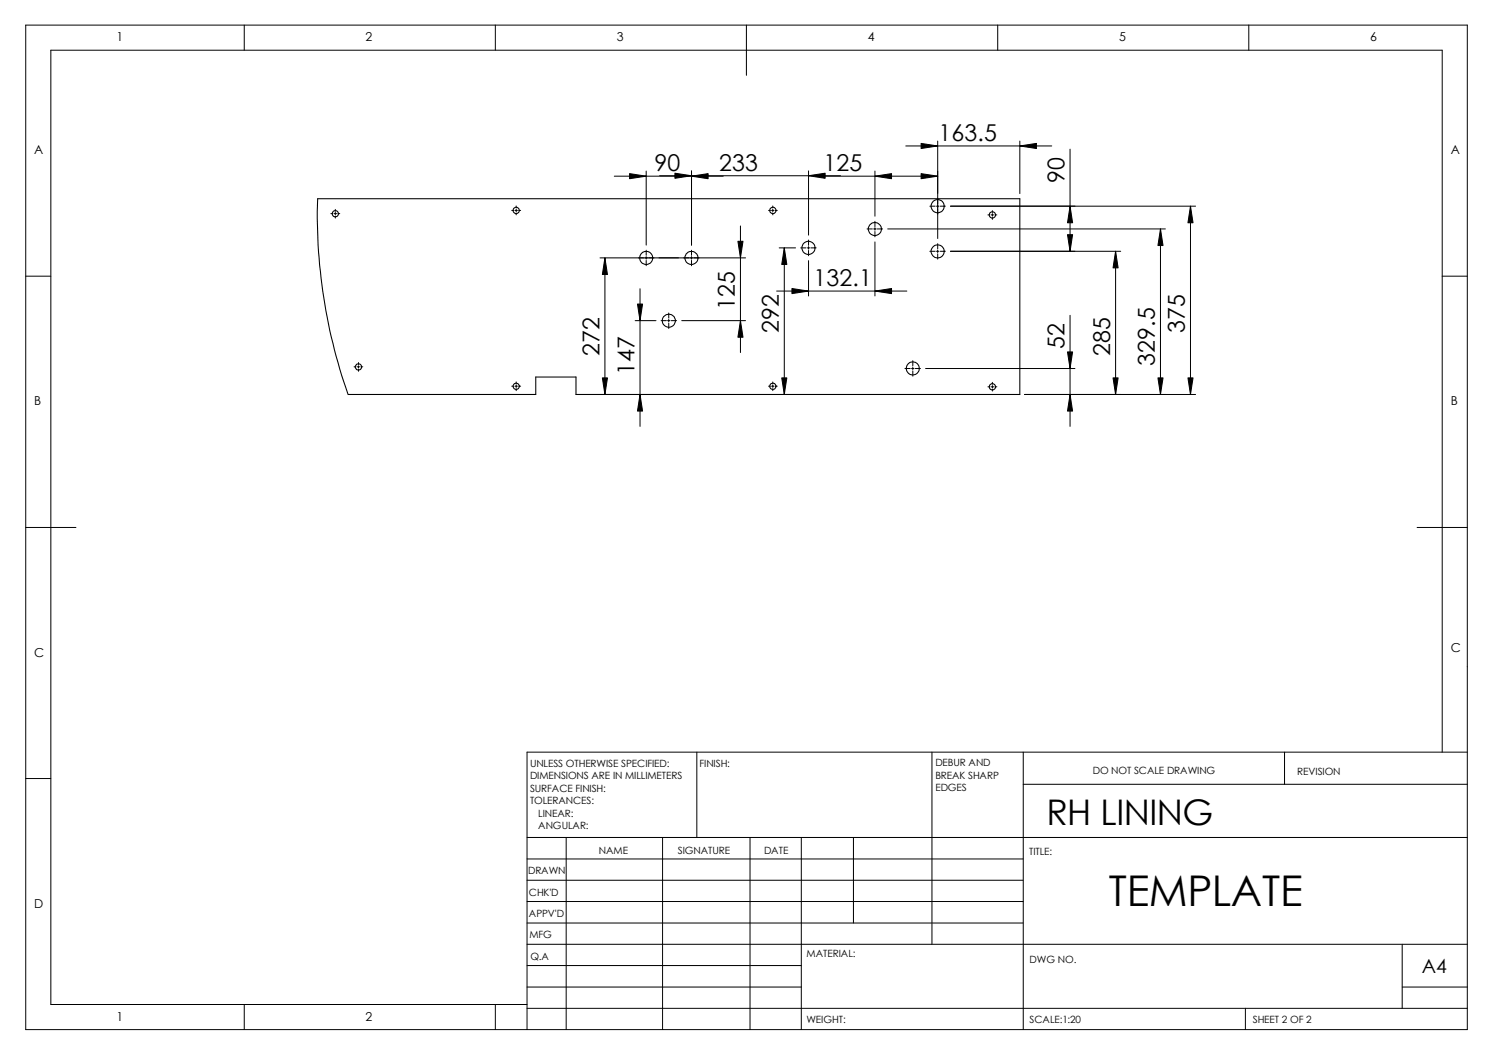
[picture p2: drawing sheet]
<svg xmlns="http://www.w3.org/2000/svg" width="297mm" height="210mm" viewBox="0 0 297 210" stroke-linecap="round" stroke-linejoin="round" font-family="sans-serif">
<g fill="none" stroke="#000" stroke-width=".2">
<path d="M5.1 5h286.8v199.9h-286.8zM48.6 5v5M98.5 5v5M148.5 5v10M198.5 5v5M248.5 5v5M122.2 35.1h21.7M125.3 34.5l3.3 .6-3.3 .5zM128.6 34v14.8M131.2 35h36M134.3 34.5l3.3 .5-3.3 .5zM137.6 35.1l3.3-.6v1.1z"/>
<path d="M137.6 34v14.8M160.9 35l3.3-.5v1zM160.9 34v12.8M162.2 35.1h24.4M174.1 35.1l3.3-.6v1.1zM174.1 34v9M180.2 29h29.1M183.3 28.5l3.3 .5-3.3 .5zM183.3 34.5l3.3 .6-3.3 .5zM186.6 28.1v19.4M202.9 29l3.3-.5v1zM202.9 28.1v10.4"/>
<path d="M212.9 29.7v20.3M5.1 54.9h5M65.8 42.5h.4M66.5 42.5h.5M66.7 41.7v.3M66.7 42.2v.6M66.7 43v.4M67.2 42.5h.4M101.8 41.9h.4M102.4 41.9h.6M102.7 41v.4M102.7 41.6v.5"/>
<path d="M102.7 42.4v.4M103.2 41.9h.4M119.4 51.3h28.9M120.4 51.3l.5 3.3h-1.1zM120.4 51.3v27.2M127.3 57.4v27.4M128.6 49.8v1M128.6 51.1v.5M128.6 51.8v1.1M137.6 49.8v1M137.6 51.1v.5M137.6 51.8v1.1"/>
<path d="M146.8 48h1l-.5 3.3zM147.3 45v25.1M152.9 41.9h.4M153.5 41.9h.5M153.8 41v.4M153.8 41.6v.5M153.8 42.4v.4M154.3 41.9h.3M154.5 57.9h25.9M155 49.3h3.3M156 49.3l.5 3.3h-1zM156 49.3v29.2"/>
<path d="M157.6 57.4l3.3 .5-3.3 .5zM159.3 49.3h1.1M160.6 49.3h.5M160.9 47.8v1M160.9 49.1v.5M160.9 49.8v1.1M160.9 51.9v7M161.3 49.3h1.1M172.5 45.6h1.1M173.8 45.6h.5M174.1 57.9l3.3-.5v1zM174.1 44v1.1"/>
<path d="M174.1 45.3v.5M174.1 46.1v1M174.1 48.1v10.8M174.5 45.6h1.1M176.6 45.6h55.3M185 50h1.1M185 41h1.1M186.3 50h.5M186.3 41h.5M186.6 48.5v1M186.6 49.8v.4M186.6 50.5v1.1"/>
<path d="M187.1 50h1M187.1 41h1M189.1 50h33.9M189.1 41h48.8M196.6 42.8h.3M197.2 42.8h.5M197.4 41.9v.3M197.4 42.5v.5M197.4 43.3v.3M197.9 42.8h.4M212.4 46.7h1l-.5 3.3zM212.9 41l.5 3.3h-1z"/>
<path d="M222 50l.5 3.3h-1.1zM222 50v28.5M230.9 45.6l.5 3.3h-1zM230.9 45.6v32.9M236.9 41l.5 3.3h-1.1zM236.9 41v37.5M286.9 54.9h5M70.4 73h.4M71.1 73h.4M71.3 72.1v.4M71.3 72.8v.4M71.3 73.5v.4"/>
<path d="M71.8 73h.4M101.8 76.8h.4M102.4 76.8h.6M102.7 76v.4M102.7 76.6v.5M102.7 77.3v.4M103.2 76.8h.4M119.8 75.2h1.1l-.5 3.3zM126.4 63.8h4.1M126.8 60.5h1l-.5 3.3zM127.3 78.5l.5 3.3h-1zM131.5 63.8h1.1"/>
<path d="M132.8 63.8h.5M133.1 62.3v1M133.1 63.5v.6M133.1 64.3v1.1M133.6 63.8h1M135.6 63.8h12.7M147.3 63.8l.5 3.3h-1zM152.9 76.8h.4M153.5 76.8h.5M153.8 76v.4M153.8 76.6v.5M153.8 77.3v.4"/>
<path d="M154.3 76.8h.3M155.5 75.2h1l-.5 3.3zM180 73.3h1.1M181.4 73.3h.5M181.6 71.8v1M181.6 73.1v.4M181.6 73.8v1M182.1 73.3h1M184.1 73.3h29.8M196.6 77h.3M197.2 77h.5M197.4 76.1v.4"/>
<path d="M197.4 76.7v.5M197.4 77.5v.3M197.9 77h.4M203.9 78.5h34M212.4 70h1l-.5 3.3zM212.9 78.5l.5 3.3h-1zM212.9 62.7v22.1M221.4 75.2h1.1l-.5 3.3zM230.4 75.2h1l-.5 3.3zM236.3 75.2h1.1l-.5 3.3zM5.1 104.9h10M281.9 104.9h10"/>
<path d="M5.1 154.9h5M138.6 149.6v17M185.4 149.6v38.3M203.6 156h88.3M203.6 149.6v55.3M255.6 149.6v6.4M286.9 149.6v-139.6h-276.8v189.9h94.8M291.9 149.6h-187v55.3M104.9 170.9h98.7M104.9 175.1h98.7M104.9 179.4h98.7M104.9 166.6h187"/>
<path d="M112.6 166.6v38.3M131.8 166.6v38.3M149.2 166.6v38.3M159.4 166.6v38.3M169.8 166.6v17M48.6 199.9v5M98.5 199.9v5M104.9 196.4h54.5M104.9 187.9h187M104.9 192.1h54.5M104.9 183.6h98.7M279 196.4h12.9"/>
<path d="M279 187.9v12.7M104.9 200.6h187M247.8 200.6v4.3"/>
</g>
<g fill="none" stroke="#000" stroke-width=".21">
<path d="M69.3 78.5a107.8 107.8 0 0 1-6.1-39h139.7v39h-88.3v-3.5h-8v3.5h-37.3"/>
<circle cx="66.7" cy="42.5" r=".62"/>
<circle cx="102.7" cy="41.9" r=".62"/>
<circle cx="128.6" cy="51.3" r="1.3"/>
<circle cx="137.6" cy="51.3" r="1.3"/>
<circle cx="153.8" cy="41.9" r=".62"/>
<circle cx="160.8" cy="49.3" r="1.3"/>
<circle cx="174" cy="45.6" r="1.3"/>
<circle cx="186.5" cy="50" r="1.3"/>
<circle cx="186.5" cy="41" r="1.3"/>
<circle cx="197.4" cy="42.8" r=".63"/>
<circle cx="71.3" cy="73" r=".62"/>
<circle cx="102.7" cy="76.9" r=".62"/>
<circle cx="133.1" cy="63.8" r="1.3"/>
<circle cx="153.8" cy="76.9" r=".62"/>
<circle cx="181.6" cy="73.3" r="1.3"/>
<circle cx="197.4" cy="77" r=".63"/>
</g>
<g fill="#000">
<path d="M125.3 34.5l3.3 .6-3.3 .5zM134.3 34.5l3.3 .5-3.3 .5zM137.6 35.1l3.3-.6v1.1zM160.9 35l3.3-.5v1zM174.1 35.1l3.3-.6v1.1zM183.3 28.5l3.3 .5-3.3 .5zM183.3 34.5l3.3 .6-3.3 .5zM202.9 29l3.3-.5v1zM120.4 51.3l.5 3.3h-1.1zM146.8 48h1l-.5 3.3zM156 49.3l.5 3.3h-1zM157.6 57.4l3.3 .5-3.3 .5z"/>
<path d="M174.1 57.9l3.3-.5v1zM212.9 41l.5 3.3h-1zM212.4 46.7h1l-.5 3.3zM222 50l.5 3.3h-1.1zM230.9 45.6l.5 3.3h-1zM236.9 41l.5 3.3h-1.1zM119.8 75.2h1.1l-.5 3.3zM127.3 78.5l.5 3.3h-1zM126.8 60.5h1l-.5 3.3zM147.3 63.8l.5 3.3h-1zM155.5 75.2h1l-.5 3.3zM212.9 78.5l.5 3.3h-1z"/>
<path d="M212.4 70h1l-.5 3.3zM221.4 75.2h1.1l-.5 3.3zM230.4 75.2h1l-.5 3.3zM236.3 75.2h1.1l-.5 3.3z"/>
</g>
<text font-size="8.4" x="220.6" y="180.2">TEMPLATE</text>
<text font-size="7" x="208.2" y="164.1">RH LINING</text>
<g font-size="4.6">
<text x="186.7" y="28.1">163.5</text>
<text x="130.2" y="34.1">90</text>
<text x="143.1" y="34">233</text>
<text x="163.8" y="34.1">125</text>
<text x="211.8" y="36.4" transform="rotate(-90 211.8 36.4)">90</text>
<text x="161.9" y="57">132.1</text>
<text x="146.2" y="61.8" transform="rotate(-90 146.2 61.8)">125</text>
<text x="119.2" y="70.8" transform="rotate(-90 119.2 70.8)">272</text>
<text x="154.9" y="66.3" transform="rotate(-90 154.9 66.3)">292</text>
<text x="211.8" y="69.5" transform="rotate(-90 211.8 69.5)">52</text>
<text x="220.8" y="70.8" transform="rotate(-90 220.8 70.8)">285</text>
<text x="235.8" y="66.3" transform="rotate(-90 235.8 66.3)">375</text>
<text x="126.2" y="74.5" transform="rotate(-90 126.2 74.5)">147</text>
<text x="229.8" y="72.7" transform="rotate(-90 229.8 72.7)">329.5</text>
</g>
<text font-size="3.9" x="282.9" y="193.5">A4</text>
<g font-size="2.5">
<text x="23.2" y="8.2">1</text>
<text x="72.7" y="8.2">2</text>
<text x="122.7" y="8.2">3</text>
<text x="172.7" y="8.2">4</text>
<text x="222.7" y="8.2">5</text>
<text x="272.6" y="8.2">6</text>
<text x="6.8" y="30.7">A</text>
<text x="288.6" y="30.7">A</text>
<text x="6.8" y="80.6">B</text>
<text x="288.6" y="80.6">B</text>
<text x="6.8" y="130.6">C</text>
<text x="288.6" y="129.6">C</text>
<text x="6.8" y="180.6">D</text>
<text x="23.2" y="203.1">1</text>
<text x="72.7" y="203.1">2</text>
</g>
<g font-size="2">
<text x="105.4" y="152.5">UNLESS OTHERWISE SPECIFIED:</text>
<text x="105.4" y="155">DIMENSIONS ARE IN MILLIMETERS</text>
<text x="139.2" y="152.5">FINISH:</text>
<text x="186.1" y="152.4">DEBUR AND</text>
<text x="186.1" y="154.9">BREAK SHARP</text>
<text x="217.4" y="153.9">DO NOT SCALE DRAWING</text>
<text x="258.1" y="154.1">REVISION</text>
<text x="105.4" y="157.5">SURFACE FINISH:</text>
<text x="105.4" y="160">TOLERANCES:</text>
<text x="186.1" y="157.4">EDGES</text>
<text x="107.1" y="162.5">LINEAR:</text>
<text x="107.1" y="165">ANGULAR:</text>
<text x="105.1" y="174">DRAWN</text>
<text x="119.2" y="169.9">NAME</text>
<text x="134.9" y="169.9">SIGNATURE</text>
<text x="152" y="169.9">DATE</text>
<text x="204.8" y="170.2">TITLE:</text>
<text x="105.2" y="178.3">CHK'D</text>
<text x="105.2" y="182.4">APPV'D</text>
<text x="105.3" y="186.7">MFG</text>
<text x="105.5" y="191.1">Q.A</text>
<text x="160.5" y="190.5">MATERIAL:</text>
<text x="204.8" y="191.6">DWG NO.</text>
<text x="160.4" y="203.5">WEIGHT:</text>
<text x="204.8" y="203.5">SCALE:1:20</text>
<text x="249.3" y="203.5">SHEET 2 OF 2</text>
</g>
</svg>
